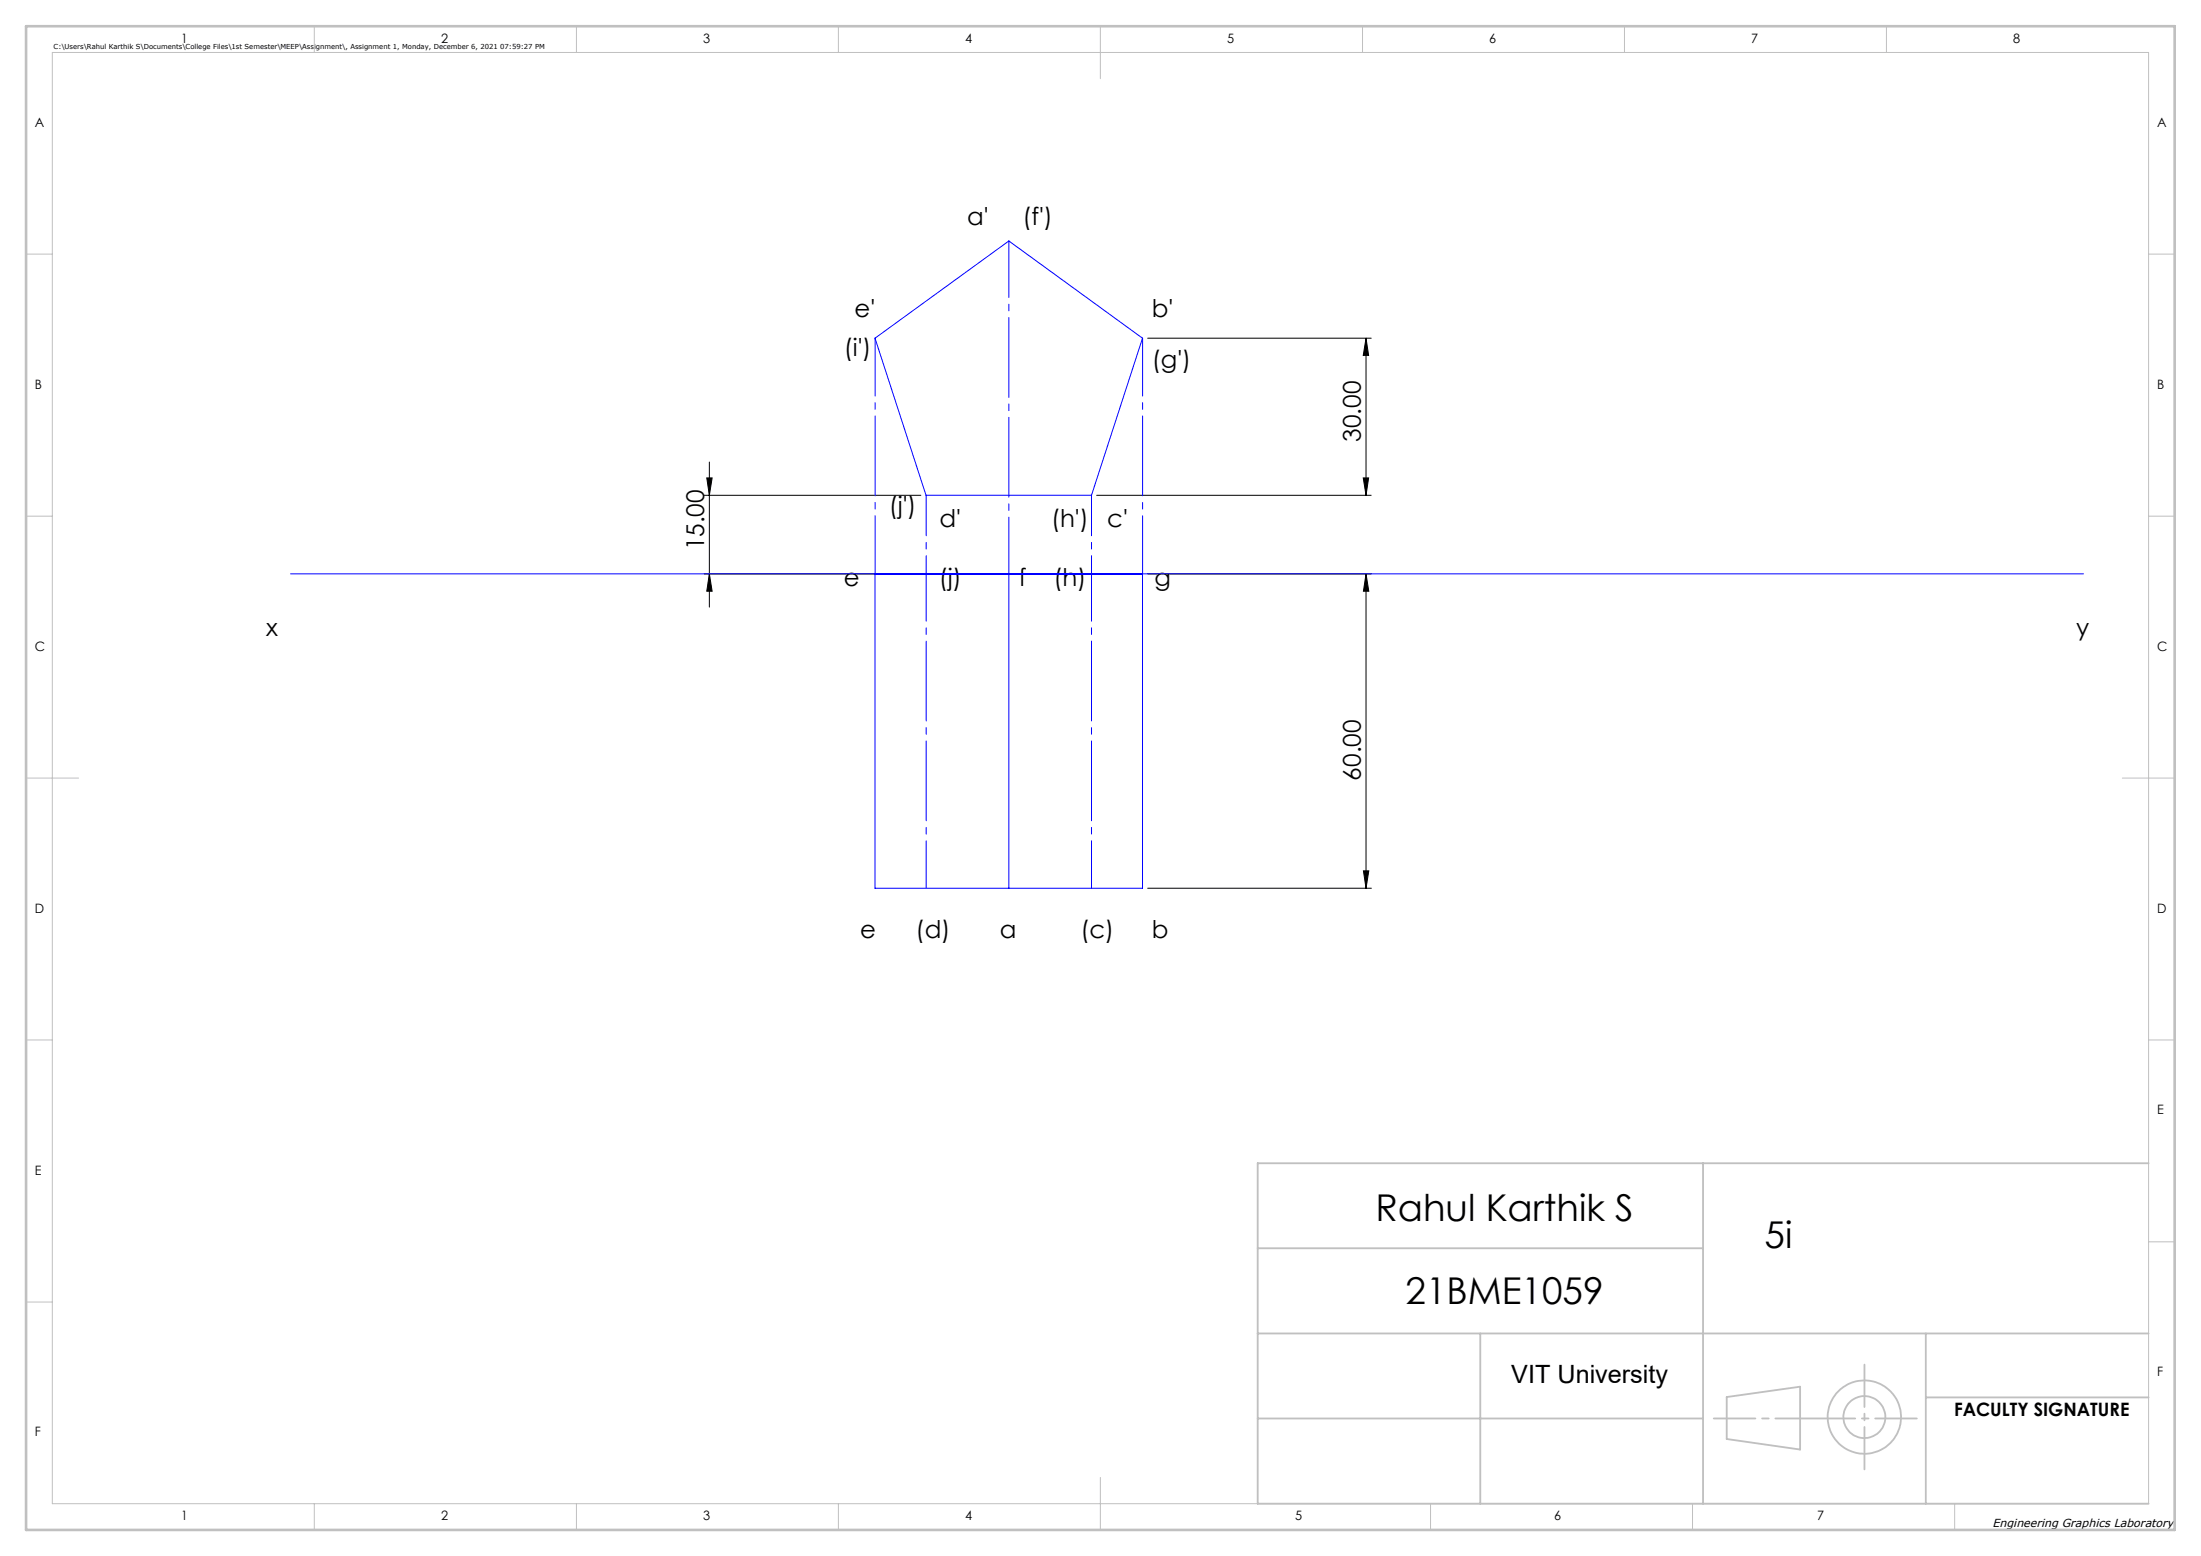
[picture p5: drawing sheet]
<svg xmlns="http://www.w3.org/2000/svg" width="420mm" height="297mm" viewBox="0 0 420 297" stroke-linecap="round" stroke-linejoin="round" font-family="sans-serif">
<g fill="none" stroke="#000" stroke-width=".19">
<path d="M219 64.6h42.7M260.7 64.6v29.9M260.7 64.6l.5 3.2h-1.1zM134.4 94.5h41.3M134.9 91.2h1l-.5 3.3zM135.4 88.2v27.7M209.3 94.5h52.4M260.1 91.2h1.1l-.5 3.3zM134.4 109.5h41.3M135.4 109.5l.5 3.4h-1zM219 109.5h42.7M260.7 109.5v60"/>
<path d="M260.7 109.5l.5 3.4h-1zM219 169.5h42.7M260.2 166.2h1l-.5 3.3z"/>
</g>
<g fill="none" stroke="#c0c0c0" stroke-width=".35">
<path d="M240 238.3h85M325 222v65M410 222h-170v65h170M240 254.5h170M282.5 254.5v32.5M367.5 254.5v32.5M240 270.8h85M329.5 266.7l14-2v12l-14-2zM367.5 266.7h42.5"/>
<circle cx="355.8" cy="270.5" r="7"/>
<circle cx="355.8" cy="270.5" r="4"/>
</g>
<g fill="none" stroke="#c0c0c0" stroke-width=".19">
<path d="M10 10h400v277h-400zM60 5v5M110 5v5M160 5v5M210 5v10M260 5v5M310 5v5M360 5v5M5 48.5h5M410 48.5h5M5 98.5h5M410 98.5h5"/>
<path d="M5 148.5h10M405 148.5h10M5 198.5h5M410 198.5h5M410 237h5M5 248.5h5M60 287v5M110 287v5M160 287v5M210 282v10M273 287v5M323 287v5"/>
<path d="M373 287v5"/>
</g>
<path d="M327 270.8h38.8" fill="none" stroke="#c0c0c0" stroke-width=".35" stroke-dasharray="15.2 1.3 1.3 1.3" stroke-dashoffset="7.3"/>
<path d="M355.8 260.5v20" fill="none" stroke="#c0c0c0" stroke-width=".35" stroke-dasharray="15.2 1.3 1.3 1.3" stroke-dashoffset="7.1"/>
<path d="M5 5h410v287h-410z" fill="none" stroke="#c0c0c0" stroke-width=".5"/>
<path d="M167 64.5v45M218 64.5v45" fill="none" stroke="#00f" stroke-width=".19" stroke-dasharray="15.2 1.3 1.3 1.3" stroke-dashoffset="4.2"/>
<path d="M192.5 46v63.5" fill="none" stroke="#00f" stroke-width=".19" stroke-dasharray="15.2 1.3 1.3 1.3" stroke-dashoffset="4.4"/>
<path d="M176.7 94.5v15M208.3 94.5v15" fill="none" stroke="#00f" stroke-width=".19" stroke-dasharray="15.2 1.3 1.3 1.3" stroke-dashoffset="7.5"/>
<path d="M176.7 109.5v60M208.3 109.5v60" fill="none" stroke="#00f" stroke-width=".19" stroke-dasharray="15.2 1.3 1.3 1.3" stroke-dashoffset="6.2"/>
<path d="M167 64.6l25.5-18.6 25.5 18.6-9.7 29.9h-31.6zM55.5 109.5h342.1M167 109.5v60h51v-60M192.5 109.5v60" fill="none" stroke="#00f" stroke-width=".19"/>
<g fill="#000">
<path d="M260.1 91.2h1.1l-.5 3.3zM260.7 64.6l.5 3.2h-1.1z"/>
<path d="M260.7 109.5l.5 3.4h-1zM260.2 166.2h1l-.5 3.3zM134.9 91.2h1l-.5 3.3zM135.4 109.5l.5 3.4h-1z"/>
</g>
<g font-size="7.1">
<text x="262.5" y="233">Rahul Karthik S</text>
<text x="336.7" y="238.3">5i</text>
<text x="268.2" y="249">21BME1059</text>
</g>
<text font-size="4.8" x="288.4" y="264">VIT University</text>
<g font-size="4.7">
<text x="184.6" y="43">a'</text>
<text x="195.1" y="43">(f')</text>
<text x="163.1" y="60.5">e'</text>
<text x="219.8" y="60.5">b'</text>
<text x="161" y="68">(i')</text>
<text x="219.8" y="70.3">(g')</text>
<text x="259.7" y="84.3" transform="rotate(-90 259.7 84.3)">30.00</text>
<text x="169.6" y="98">(j')</text>
<text x="179.3" y="100.6">d'</text>
<text x="200.6" y="100.6">(h')</text>
<text x="211.3" y="100.6">c'</text>
<text x="134.4" y="105.1" transform="rotate(-90 134.4 105.1)">15.00</text>
<text x="161" y="111.8">e</text>
<text x="179.2" y="111.8">(j)</text>
<text x="194.4" y="111.8">f</text>
<text x="201" y="111.8">(h)</text>
<text x="220.3" y="111.8">g</text>
<text x="50.8" y="121.4">x</text>
<text x="396.2" y="121.4">y</text>
<text x="259.7" y="149" transform="rotate(-90 259.7 149)">60.00</text>
<text x="164.2" y="179.1">e</text>
<text x="174.7" y="179.1">(d)</text>
<text x="190.8" y="179.1">a</text>
<text x="206.2" y="179.1">(c)</text>
<text x="219.8" y="179.1">b</text>
</g>
<text font-size="3.5" x="372.9" y="270.3">FACULTY SIGNATURE</text>
<g font-size="2.5">
<text x="34.6" y="8.2">1</text>
<text x="84.2" y="8.2">2</text>
<text x="134.2" y="8.2">3</text>
<text x="184.2" y="8.2">4</text>
<text x="234.2" y="8.2">5</text>
<text x="284.2" y="8.2">6</text>
<text x="334.2" y="8.2">7</text>
<text x="384.2" y="8.2">8</text>
<text x="6.7" y="24.2">A</text>
<text x="411.7" y="24.2">A</text>
<text x="6.7" y="74.2">B</text>
<text x="411.7" y="74.2">B</text>
<text x="6.7" y="124.2">C</text>
<text x="411.7" y="124.2">C</text>
<text x="6.7" y="174.2">D</text>
<text x="411.7" y="174.2">D</text>
<text x="411.7" y="212.7">E</text>
<text x="6.7" y="224.2">E</text>
<text x="411.7" y="262.7">F</text>
<text x="6.7" y="274.2">F</text>
<text x="34.6" y="290.2">1</text>
<text x="84.2" y="290.2">2</text>
<text x="134.2" y="290.2">3</text>
<text x="184.2" y="290.2">4</text>
<text x="247.2" y="290.2">5</text>
<text x="296.5" y="290.2">6</text>
<text x="346.8" y="290.2">7</text>
</g>
<text font-size="2.2" x="380.2" y="291.4">Engineering Graphics Laboratory</text>
<text font-size="1.3" x="10.2" y="9.3">C:\Users\Rahul Karthik S\Documents\College Files\1st Semester\MEEP\Assignment\, Assignment 1, Monday, December 6, 2021 07:59:27 PM</text>
</svg>
